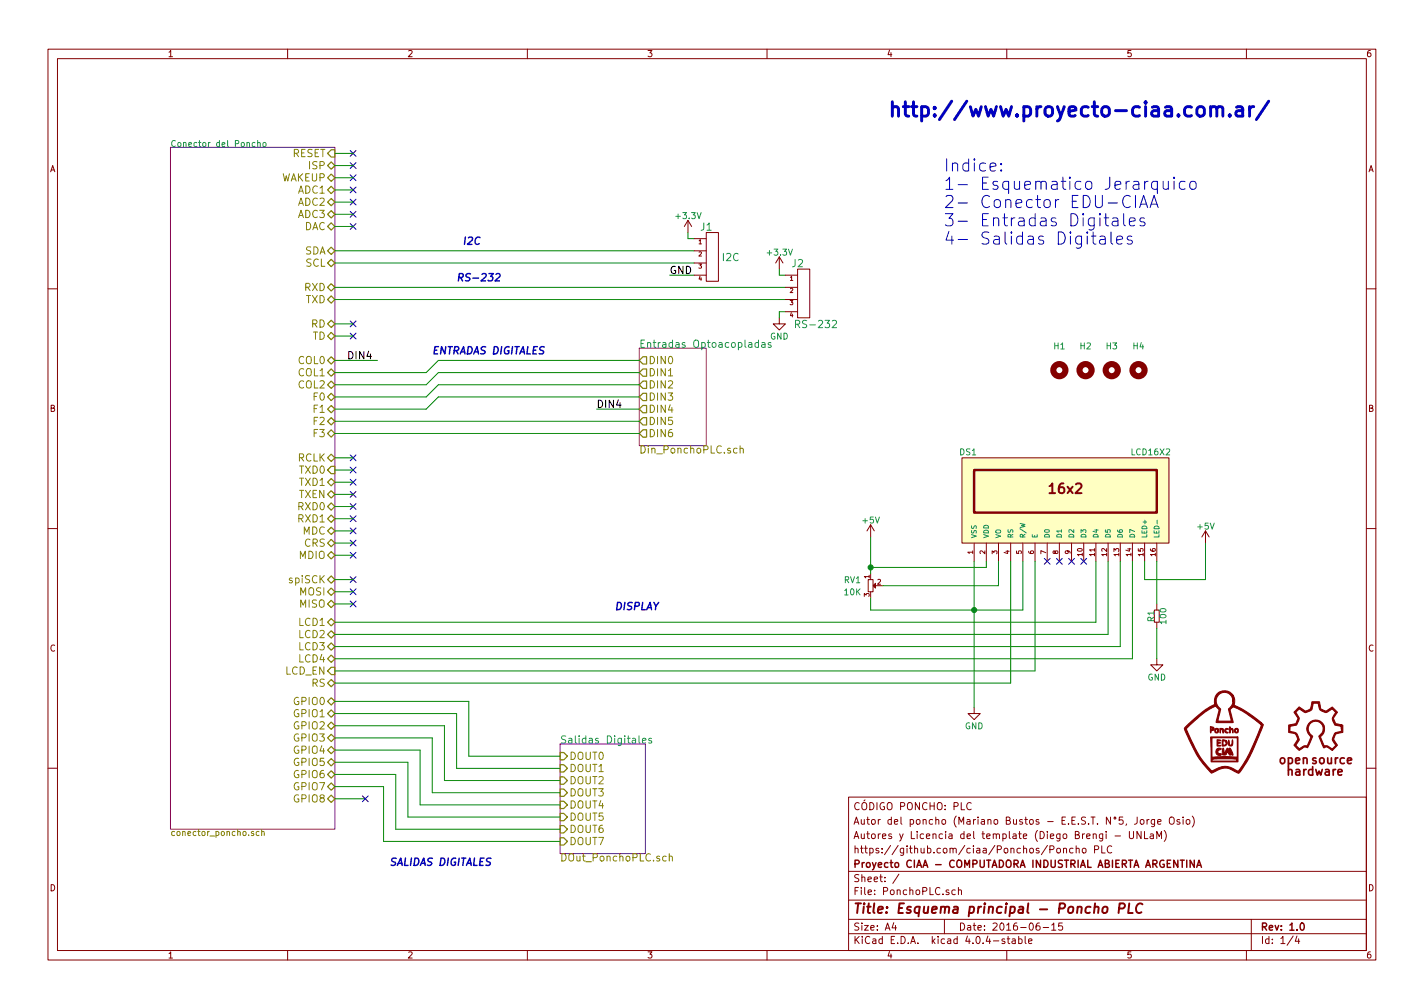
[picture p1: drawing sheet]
EESchema Schematic File Version 2
LIBS:PonchoPLC
LIBS:EESTN5
LIBS:PonchoPLC-cache
EELAYER 25 0
EELAYER END
$Descr A4 11693 8268
encoding utf-8
Sheet 1 4
Title "Esquema principal - Poncho PLC"
Date "2016-06-15"
Rev "1.0"
Comp "Proyecto CIAA - COMPUTADORA INDUSTRIAL ABIERTA ARGENTINA"
Comment1 "https://github.com/ciaa/Ponchos/Poncho PLC"
Comment2 "Autores y Licencia del template (Diego Brengi - UNLaM)"
Comment3 "Autor del poncho (Mariano Bustos - E.E.S.T. N°5, Jorge Osio)"
Comment4 "CÓDIGO PONCHO: PLC"
$EndDescr
$Sheet
S 1400 1200 1350 5600
U 560A0C15
F0 "Conector del Poncho" 50
F1 "conector_poncho.sch" 50
F2 "RESET" I R 2750 1250 60 
F3 "ISP" B R 2750 1350 60 
F4 "ADC3" B R 2750 1750 60 
F5 "ADC2" B R 2750 1650 60 
F6 "ADC1" B R 2750 1550 60 
F7 "DAC" B R 2750 1850 60 
F8 "SDA" B R 2750 2050 60 
F9 "SCL" B R 2750 2150 60 
F10 "RXD" B R 2750 2350 60 
F11 "TXD" B R 2750 2450 60 
F12 "RD" B R 2750 2650 60 
F13 "TD" B R 2750 2750 60 
F14 "COL1" B R 2750 3050 60 
F15 "F0" B R 2750 3250 60 
F16 "F3" B R 2750 3550 60 
F17 "F2" B R 2750 3450 60 
F18 "COL0" B R 2750 2950 60 
F19 "F1" B R 2750 3350 60 
F20 "RXD0" B R 2750 4150 60 
F21 "RCLK" B R 2750 3750 60 
F22 "MOSI" B R 2750 4850 60 
F23 "LCD_EN" I R 2750 5500 60 
F24 "GPIO0" B R 2750 5750 60 
F25 "GPIO2" B R 2750 5950 60 
F26 "GPIO4" B R 2750 6150 60 
F27 "GPIO6" B R 2750 6350 60 
F28 "RXD1" B R 2750 4250 60 
F29 "TXEN" B R 2750 4050 60 
F30 "MDC" B R 2750 4350 60 
F31 "CRS" B R 2750 4450 60 
F32 "MDIO" B R 2750 4550 60 
F33 "TXD0" I R 2750 3850 60 
F34 "TXD1" B R 2750 3950 60 
F35 "MISO" B R 2750 4950 60 
F36 "spiSCK" B R 2750 4750 60 
F37 "LCD4" B R 2750 5400 60 
F38 "RS" B R 2750 5600 60 
F39 "LCD3" B R 2750 5300 60 
F40 "LCD2" B R 2750 5200 60 
F41 "LCD1" B R 2750 5100 60 
F42 "GPIO1" B R 2750 5850 60 
F43 "GPIO3" B R 2750 6050 60 
F44 "GPIO5" B R 2750 6250 60 
F45 "GPIO7" B R 2750 6450 60 
F46 "GPIO8" B R 2750 6550 60 
F47 "COL2" B R 2750 3150 60 
F48 "WAKEUP" B R 2750 1450 60 
$EndSheet
Text Notes 3800 2000 0    60   Italic 12
I2C
Text Notes 3750 2300 0    60   Italic 12
RS-232
Text Notes 3550 2900 0    60   Italic 12
ENTRADAS DIGITALES
Text Notes 5050 5000 0    60   Italic 12
DISPLAY
Text Notes 3200 7100 0    60   Italic 12
SALIDAS DIGITALES
Text Notes 7300 950  0    118  ~ 24
http://www.proyecto-ciaa.com.ar/
Text Notes 7750 2000 0    100  ~ 0
Indice:\n1- Esquematico Jerarquico\n2- Conector EDU-CIAA\n3- Entradas Digitales\n4- Salidas Digitales
$Sheet
S 5250 2850 550  800 
U 56ACC7A7
F0 "Entradas Optoacopladas" 60
F1 "Din_PonchoPLC.sch" 60
F2 "DIN0" O L 5250 2950 60 
F3 "DIN1" O L 5250 3050 60 
F4 "DIN2" O L 5250 3150 60 
F5 "DIN3" O L 5250 3250 60 
F6 "DIN4" O L 5250 3350 60 
F7 "DIN5" O L 5250 3450 60 
F8 "DIN6" O L 5250 3550 60 
$EndSheet
NoConn ~ 2900 4550
NoConn ~ 2900 4450
NoConn ~ 2900 4350
NoConn ~ 2900 4250
NoConn ~ 2900 4150
NoConn ~ 2900 4050
NoConn ~ 2900 3950
NoConn ~ 2900 3850
NoConn ~ 2900 3750
$Comp
L GND #PWR01
U 1 1
P 6400 2600
F 0 "#PWR01" H 6400 2350 50  0001 C CNN
F 1 "GND" H 6400 2450 50  0000 C CNN
F 2 "" H 6400 2600 50  0000 C CNN
F 3 "" H 6400 2600 50  0000 C CNN
	1    6400 2600
	1    0    0    -1  
$EndComp
$Comp
L +3.3V #PWR02
U 1 1
P 6400 2200
F 0 "#PWR02" H 6400 2050 50  0001 C CNN
F 1 "+3.3V" H 6400 2340 50  0000 C CNN
F 2 "" H 6400 2200 50  0000 C CNN
F 3 "" H 6400 2200 50  0000 C CNN
	1    6400 2200
	1    0    0    -1  
$EndComp
$Comp
L +3.3V #PWR03
U 1 1
P 5650 1900
F 0 "#PWR03" H 5650 1750 50  0001 C CNN
F 1 "+3.3V" H 5650 2040 50  0000 C CNN
F 2 "" H 5650 1900 50  0000 C CNN
F 3 "" H 5650 1900 50  0000 C CNN
	1    5650 1900
	1    0    0    -1  
$EndComp
Text Label 5500 2250 0    60   ~ 0
GND
$Comp
L +5V #PWR04
U 1 1
P 7150 4400
F 0 "#PWR04" H 7150 4250 50  0001 C CNN
F 1 "+5V" H 7150 4540 50  0000 C CNN
F 2 "" H 7150 4400 50  0000 C CNN
F 3 "" H 7150 4400 50  0000 C CNN
	1    7150 4400
	1    0    0    -1  
$EndComp
NoConn ~ 2900 4750
NoConn ~ 2900 4850
NoConn ~ 2900 4950
NoConn ~ 2900 1850
NoConn ~ 2900 1750
NoConn ~ 2900 1650
NoConn ~ 2900 1550
NoConn ~ 2900 1450
NoConn ~ 2900 1350
NoConn ~ 2900 1250
NoConn ~ 2900 2750
NoConn ~ 2900 2650
$Sheet
S 4600 6100 700  900 
U 56AC5E66
F0 "Salidas Digitales" 60
F1 "DOut_PonchoPLC.sch" 60
F2 "DOUT1" I L 4600 6300 60 
F3 "DOUT3" I L 4600 6500 60 
F4 "DOUT0" I L 4600 6200 60 
F5 "DOUT2" I L 4600 6400 60 
F6 "DOUT4" I L 4600 6600 60 
F7 "DOUT5" I L 4600 6700 60 
F8 "DOUT6" I L 4600 6800 60 
F9 "DOUT7" I L 4600 6900 60 
$EndSheet
Wire Wire Line
	8300 5600 2750 5600
Wire Wire Line
	8500 5500 2750 5500
Wire Wire Line
	9300 5400 2750 5400
Wire Wire Line
	9200 5300 2750 5300
Wire Wire Line
	9100 5200 2750 5200
Wire Wire Line
	9000 5100 2750 5100
Wire Wire Line
	2750 3550 5250 3550
Wire Wire Line
	5250 3450 2750 3450
Wire Wire Line
	2750 2450 6450 2450
Wire Wire Line
	2750 2350 6450 2350
Wire Wire Line
	2750 2150 5700 2150
Wire Wire Line
	2750 2050 5700 2050
Wire Wire Line
	2900 4550 2750 4550
Wire Wire Line
	2900 4450 2750 4450
Wire Wire Line
	2900 4350 2750 4350
Wire Wire Line
	2900 4250 2750 4250
Wire Wire Line
	2900 4150 2750 4150
Wire Wire Line
	2900 4050 2750 4050
Wire Wire Line
	2900 3950 2750 3950
Wire Wire Line
	2900 3850 2750 3850
Wire Wire Line
	2900 3750 2750 3750
Wire Wire Line
	6450 2250 6400 2250
Wire Wire Line
	6400 2250 6400 2200
Wire Wire Line
	6450 2550 6400 2550
Wire Wire Line
	6400 2550 6400 2600
Wire Wire Line
	5500 2250 5700 2250
Wire Wire Line
	5700 1950 5650 1950
Wire Wire Line
	5650 1950 5650 1900
Wire Wire Line
	2900 4750 2750 4750
Wire Wire Line
	2900 4850 2750 4850
Wire Wire Line
	2900 4950 2750 4950
Wire Wire Line
	2900 1850 2750 1850
Wire Wire Line
	2900 1750 2750 1750
Wire Wire Line
	2900 1650 2750 1650
Wire Wire Line
	2900 1550 2750 1550
Wire Wire Line
	2900 1450 2750 1450
Wire Wire Line
	2900 1350 2750 1350
Wire Wire Line
	2900 1250 2750 1250
Wire Wire Line
	2900 2650 2750 2650
Wire Wire Line
	2900 2750 2750 2750
Wire Wire Line
	2750 5750 3850 5750
Wire Wire Line
	2750 5850 3750 5850
Wire Wire Line
	2750 5950 3650 5950
Wire Wire Line
	2750 6050 3550 6050
Wire Wire Line
	2750 6150 3450 6150
Wire Wire Line
	2750 6250 3350 6250
Wire Wire Line
	2750 6350 3250 6350
Wire Wire Line
	2750 6450 3150 6450
Wire Wire Line
	3850 6200 4600 6200
Wire Wire Line
	3750 6300 4600 6300
Wire Wire Line
	3650 6400 4600 6400
Wire Wire Line
	3550 6500 4600 6500
Wire Wire Line
	3450 6600 4600 6600
Wire Wire Line
	3350 6700 4600 6700
Wire Wire Line
	3250 6800 4600 6800
Wire Wire Line
	3150 6900 4600 6900
Wire Wire Line
	3000 6550 2750 6550
NoConn ~ 3000 6550
$Comp
L HEADER_4 J1
U 1 1
P 5800 2100
F 0 "J1" H 5800 2350 60  0000 C CNN
F 1 "I2C" H 6000 2100 60  0000 C CNN
F 2 "EESTN5:pin_strip_4" H 5800 2100 60  0001 C CNN
F 3 "" H 5800 2100 60  0000 C CNN
F 4 "Esqueleto EDU-CIAA" H 5800 2100 60  0001 C CNN "Title"
	1    5800 2100
	1    0    0    -1  
$EndComp
$Comp
L HEADER_4 J2
U 1 1
P 6550 2400
F 0 "J2" H 6550 2650 60  0000 C CNN
F 1 "RS-232" H 6700 2150 60  0000 C CNN
F 2 "Poncho-PLC:HEADER-4H" H 6550 2400 60  0001 C CNN
F 3 "" H 6550 2400 60  0000 C CNN
F 4 "Esqueleto EDU-CIAA" H 6550 2400 60  0001 C CNN "Title"
	1    6550 2400
	1    0    0    -1  
$EndComp
$Comp
L OSHWA #G2
U 1 1
P 10800 6050
F 0 "#G2" H 10770 6450 60  0001 C CNN
F 1 "OSHWA" H 10800 6353 60  0001 C CNN
F 2 "" H 10800 6050 60  0000 C CNN
F 3 "" H 10800 6050 60  0000 C CNN
F 4 "Esqueleto EDU-CIAA" H 10800 6050 60  0001 C CNN "Title"
	1    10800 6050
	1    0    0    -1  
$EndComp
$Comp
L Logo_Poncho #G1
U 1 1
P 10050 6000
F 0 "#G1" H 10000 5600 60  0001 C CNN
F 1 "Logo_Poncho" H 10250 5600 60  0001 C CNN
F 2 "" H 10050 6000 60  0000 C CNN
F 3 "" H 10050 6000 60  0000 C CNN
F 4 "Esqueleto EDU-CIAA" H 10050 6000 60  0001 C CNN "Title"
	1    10050 6000
	1    0    0    -1  
$EndComp
$Comp
L LCD16X2 DS1
U 1 1
P 8750 4100
F 0 "DS1" H 7950 4500 50  0000 C CNN
F 1 "LCD16X2" H 9450 4500 50  0000 C CNN
F 2 "Poncho-PLC:LCD_16x2" H 8750 4050 50  0001 C CIN
F 3 "" H 8750 4100 50  0000 C CNN
F 4 "Esqueleto EDU-CIAA" H 8750 4100 60  0001 C CNN "Title"
	1    8750 4100
	1    0    0    -1  
$EndComp
$Comp
L GND #PWR05
U 1 1
P 8000 5800
F 0 "#PWR05" H 8000 5550 50  0001 C CNN
F 1 "GND" H 8000 5650 50  0000 C CNN
F 2 "" H 8000 5800 50  0000 C CNN
F 3 "" H 8000 5800 50  0000 C CNN
	1    8000 5800
	1    0    0    -1  
$EndComp
Wire Wire Line
	8000 4600 8000 5800
Wire Wire Line
	9000 4600 9000 5100
Wire Wire Line
	9200 4600 9200 5300
Wire Wire Line
	9300 4600 9300 5400
Wire Wire Line
	8500 4600 8500 5500
Wire Wire Line
	8300 4600 8300 5600
Wire Wire Line
	9100 4600 9100 5200
Wire Wire Line
	7150 5000 8400 5000
Wire Wire Line
	8400 5000 8400 4600
Connection ~ 8000 5000
$Comp
L POT RV1
U 1 1
P 7150 4800
F 0 "RV1" V 7100 4650 50  0000 C CNN
F 1 "10K" V 7200 4650 50  0000 C CNN
F 2 "Poncho-PLC:TRIMER_V" H 7150 4800 60  0001 C CNN
F 3 "" H 7150 4800 60  0000 C CNN
F 4 "Esqueleto EDU-CIAA" H 7150 4800 60  0001 C CNN "Title"
	1    7150 4800
	0    1    1    0   
$EndComp
Wire Wire Line
	7150 4400 7150 4700
Wire Wire Line
	7150 4650 8100 4650
Wire Wire Line
	8100 4650 8100 4600
Connection ~ 7150 4650
Wire Wire Line
	7250 4800 8200 4800
Wire Wire Line
	8200 4800 8200 4600
Wire Wire Line
	7150 4900 7150 5000
$Comp
L +5V #PWR06
U 1 1
P 9900 4450
F 0 "#PWR06" H 9900 4300 50  0001 C CNN
F 1 "+5V" H 9900 4590 50  0000 C CNN
F 2 "" H 9900 4450 50  0000 C CNN
F 3 "" H 9900 4450 50  0000 C CNN
	1    9900 4450
	1    0    0    -1  
$EndComp
Wire Wire Line
	9400 4600 9400 4750
Wire Wire Line
	9400 4750 9900 4750
Wire Wire Line
	9900 4750 9900 4450
$Comp
L R R1
U 1 1
P 9500 5050
F 0 "R1" V 9450 5050 50  0000 C CNN
F 1 "100" V 9550 5050 50  0000 C CNN
F 2 "Poncho-PLC:R_1206" H 9500 5050 60  0001 C CNN
F 3 "" H 9500 5050 60  0000 C CNN
F 4 "Esqueleto EDU-CIAA" H 10100 4950 60  0001 C CNN "Title"
	1    9500 5050
	1    0    0    -1  
$EndComp
$Comp
L GND #PWR07
U 1 1
P 9500 5400
F 0 "#PWR07" H 9500 5150 50  0001 C CNN
F 1 "GND" H 9500 5250 50  0000 C CNN
F 2 "" H 9500 5400 50  0000 C CNN
F 3 "" H 9500 5400 50  0000 C CNN
	1    9500 5400
	1    0    0    -1  
$EndComp
Wire Wire Line
	9500 5150 9500 5400
Wire Wire Line
	9500 4950 9500 4600
NoConn ~ 8600 4600
NoConn ~ 8700 4600
NoConn ~ 8800 4600
NoConn ~ 8900 4600
Wire Wire Line
	3850 5750 3850 6200
Wire Wire Line
	3750 5850 3750 6300
Wire Wire Line
	3650 5950 3650 6400
Wire Wire Line
	3550 6050 3550 6500
Wire Wire Line
	3450 6150 3450 6600
Wire Wire Line
	3350 6250 3350 6700
Wire Wire Line
	3250 6350 3250 6800
Wire Wire Line
	3150 6450 3150 6900
Wire Wire Line
	4900 3350 5250 3350
Text Label 2850 2950 0    60   ~ 0
DIN4
Text Label 4900 3350 0    60   ~ 0
DIN4
Wire Wire Line
	2750 3050 3500 3050
Wire Wire Line
	3500 3050 3600 2950
Wire Wire Line
	3600 2950 5250 2950
Wire Wire Line
	2750 3250 3500 3250
Wire Wire Line
	2750 3350 3500 3350
Wire Wire Line
	2750 3150 3500 3150
Wire Wire Line
	3500 3150 3600 3050
Wire Wire Line
	3600 3050 5250 3050
Wire Wire Line
	3500 3250 3600 3150
Wire Wire Line
	3600 3150 5250 3150
Wire Wire Line
	3500 3350 3600 3250
Wire Wire Line
	3600 3250 5250 3250
Wire Wire Line
	2750 2950 3100 2950
$Comp
L Mounting_Hole H1
U 1 1
P 8700 3030
F 0 "H1" H 8700 3230 50  0000 C CNN
F 1 "Mounting_Hole" H 8700 3155 50  0001 C CNN
F 2 "Poncho-PLC:Separador_M3_5mm" H 8700 3030 60  0001 C CNN
F 3 "" H 8700 3030 60  0001 C CNN
	1    8700 3030
	1    0    0    -1  
$EndComp
$Comp
L Mounting_Hole H2
U 1 1
P 8915 3030
F 0 "H2" H 8915 3230 50  0000 C CNN
F 1 "Mounting_Hole" H 8915 3155 50  0001 C CNN
F 2 "Poncho-PLC:Separador_M3_5mm" H 8915 3030 60  0001 C CNN
F 3 "" H 8915 3030 60  0001 C CNN
	1    8915 3030
	1    0    0    -1  
$EndComp
$Comp
L Mounting_Hole H3
U 1 1
P 9130 3030
F 0 "H3" H 9130 3230 50  0000 C CNN
F 1 "Mounting_Hole" H 9130 3155 50  0001 C CNN
F 2 "Poncho-PLC:Separador_M3_5mm" H 9130 3030 60  0001 C CNN
F 3 "" H 9130 3030 60  0001 C CNN
	1    9130 3030
	1    0    0    -1  
$EndComp
$Comp
L Mounting_Hole H4
U 1 1
P 9350 3030
F 0 "H4" H 9350 3230 50  0000 C CNN
F 1 "Mounting_Hole" H 9350 3155 50  0001 C CNN
F 2 "Poncho-PLC:Separador_M3_5mm" H 9350 3030 60  0001 C CNN
F 3 "" H 9350 3030 60  0001 C CNN
	1    9350 3030
	1    0    0    -1  
$EndComp
$EndSCHEMATC
